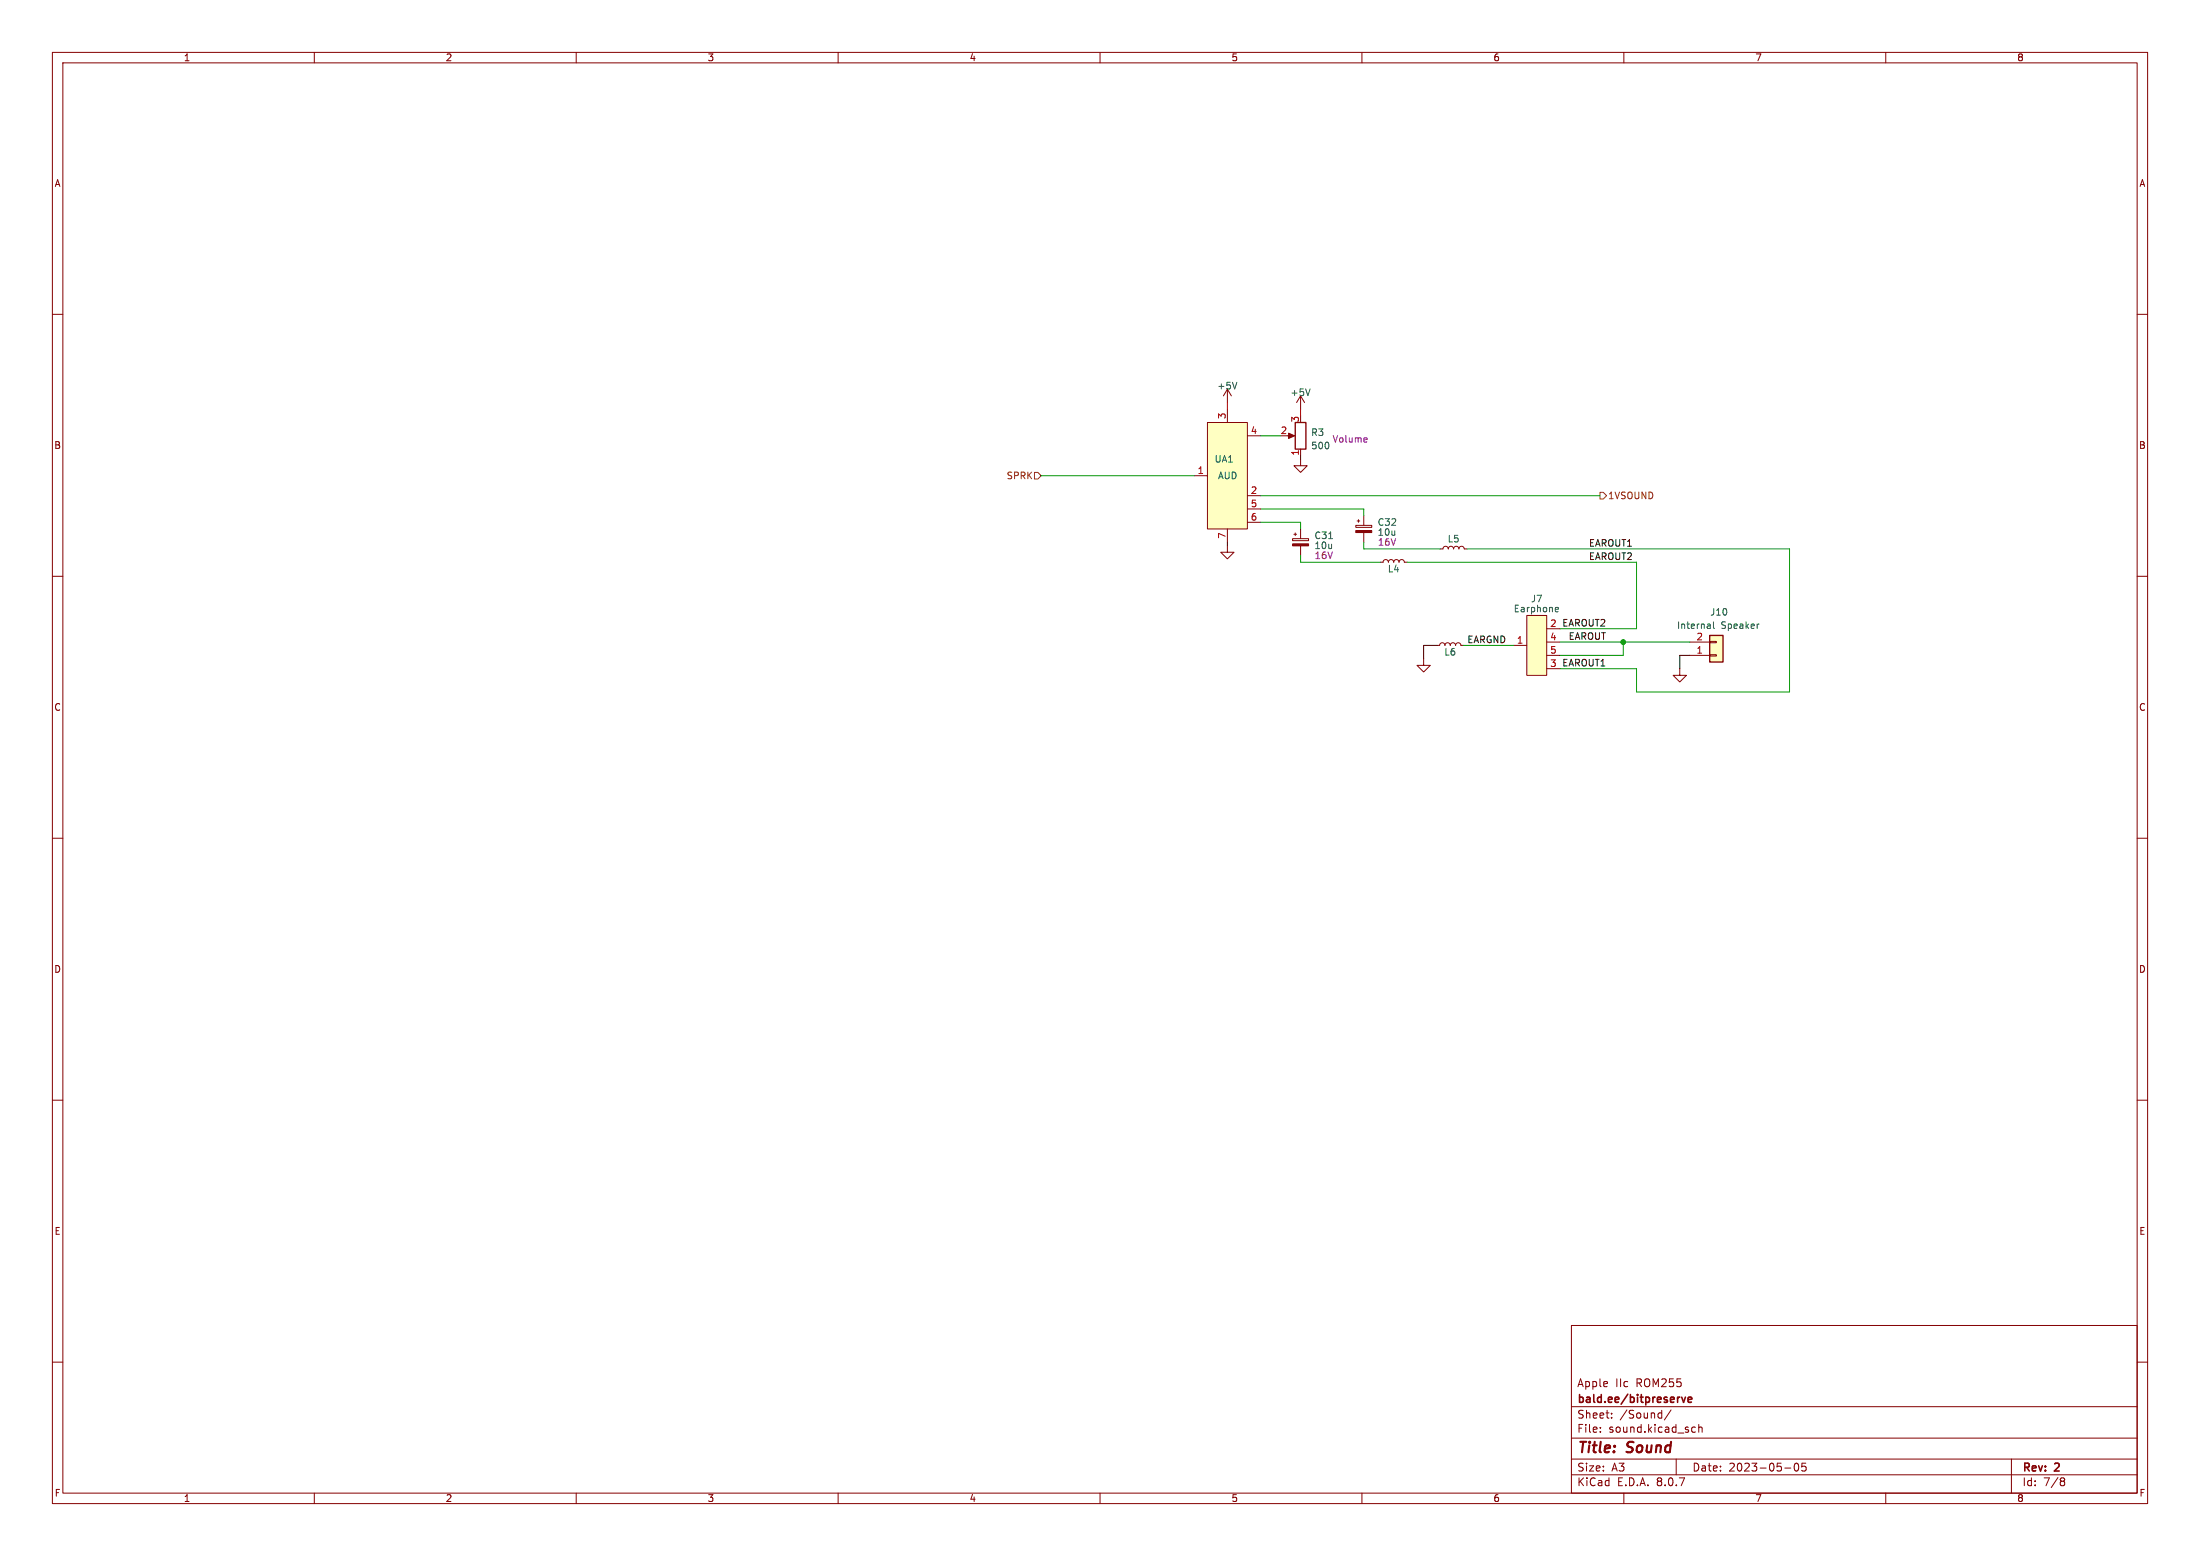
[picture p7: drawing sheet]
<svg xmlns="http://www.w3.org/2000/svg" width="420mm" height="297mm" viewBox="0 0 420 297" stroke-linecap="round" stroke-linejoin="round" font-family="sans-serif">
<g fill="none" stroke="#840000" stroke-width=".19">
<path d="M10 10h400v277h-400zM12 12h396v273h-396zM60 10v2M110 10v2M160 10v2M210 10v2M260 10v2M310 10v2M360 10v2M10 60h2M408 60h2M10 110h2"/>
<path d="M275 104.8h.5l.1-.4 .4-.1 .3 .1 .2 .4 .1-.4 .4-.1 .3 .1 .2 .4 .1-.4 .4-.1 .4 .1 .1 .4 .2-.4 .3-.1 .4 .1 .1 .4h.5M408 110h2M10 160h2M408 160h2M10 210h2M408 210h2M300 253h108v32h-108zM10 260h2M300 278.5h108M300 274.5h108M300 268.5h108M305.5 273.2v.2"/>
<path d="M305.5 272.5v.1M307.7 270.5v.2M307.7 269.8v.1M317.1 269.7l.1 .1M317.2 269.2v1.5M317.2 270.6l-.1 .1M319 269.1l-1.3 1.9M320 278.5v3M323.1 273.3h.6M323.1 272.5h.6M324.3 272.5l.2-.1 .4 .1v.9M324.3 271.9v1.5"/>
<path d="M342.7 279.4l.2-.1a.8 .8 0 0 1 .5 .7 .8 .8 0 0 1-.5 .8l-.2-.2-.2-.4zM344.7 279.3h-.7l-.1 .7 .3-.1h.5l.1 .2-.1 .5-.2 .2-.6-.2M384 278.5v6.5M408 260h2M60 285v2M110 285v2M160 285v2M210 285v2M260 285v2M300 281.5h108M310 285v2M340.7 280.2h1.2"/>
<path d="M360 285v2M393.6 282.1l.4 .1 .2 .2-.3 .3M393.6 282.7h.3M393.9 282.7l.2 .2 .1 .4-.2 .2-.4 .1"/>
</g>
<path d="M321 266.7l.4 1 .4-1M322.3 267.2l.7-.2-.1-.2-.4-.1-.2 .2v.7h.6" fill="none" stroke="#840000" stroke-width=".3"/>
<path d="M230.5 80.6h7.6v20.4h-7.6z" fill="#ffffc2"/>
<path d="M234.3 78.1v2.5M228 90.8h2.5M230.5 80.6h7.6v20.4h-7.6zM238.1 94.6h2.6M238.1 83.2h2.6M238.1 97.2h2.6M238.1 99.7h2.6M234.3 101v2.5M271.8 125.7v1.3h1.2l-1.2 1.3-1.3-1.3h1.3" fill="none" stroke="#840000" stroke-width=".19"/>
<path d="M291.5 117.5h3.8v11.4h-3.8z" fill="#ffffc2"/>
<path d="M291.5 117.5h3.8v11.4h-3.8zM288.9 123.2h2.6M295.3 120h2.5M295.3 127.6h2.5M295.3 122.6h2.5M295.3 125.1h2.5" fill="none" stroke="#840000" stroke-width=".19"/>
<path d="M297.1 115.9l.4 .1v.2l-.6 .2M297.5 116.7l-.4 .1" fill="none" stroke="#006464" stroke-width=".19"/>
<path d="M326.4 121.3h2.5v5.1h-2.5z" fill="#ffffc2"/>
<g fill="none" stroke="#840000" stroke-width=".19">
<path d="M234.3 74.3l-.7 1.3M234.3 74.3v2.5M234.3 74.3l.8 1.3M248.3 75.6v2.5M248.3 75.6l-.8 1.2M248.3 75.6l.7 1.2M245.7 83.2h1.1M248.3 87.6v1.3h1.3l-1.3 1.3-1.3-1.3h1.3M248.3 85.7v1.3M259.1 99.4h.5M259.3 99.2v.5M260.3 98.4v1.9"/>
<path d="M234.3 104.1v1.3h1.3l-1.3 1.3-1.3-1.3h1.3M246.8 102.8h3v.4h-3zM247 102h.5M247.3 101.7v.5M248.3 101v1.8M248.3 104.2v1.8M258.8 100.3h3.1v.4h-3.1zM260.3 101.7v1.8M263.5 107.3h.5l.2-.3 .3-.2 .4 .2 .1 .3 .2-.3 .4-.2 .3 .2 .2 .3 .1-.3 .4-.2 .3 .2 .2 .3 .1-.3 .4-.2 .3 .2 .2 .3h.5M274.3 123.2h.5l.2-.4 .3-.1 .4 .1 .1 .4 .2-.4 .3-.1 .4 .1 .2 .4 .1-.4 .4-.1 .3 .1 .2 .4 .1-.4 .4-.1 .3 .1 .2 .4h.5M320.7 127.6v1.3h1.2l-1.2 1.3-1.3-1.3h1.3M322.6 125.1h3.8"/>
<path d="M322.6 122.6h3.8M326.4 122.4h1.3v.3h-1.3zM326.4 125h1.3v.2h-1.3z"/>
</g>
<path d="M247.3 80.6h2v5.1h-2zM326.4 121.3h2.5v5.1h-2.5z" fill="none" stroke="#840000" stroke-width=".25"/>
<path d="M236.1 73l-.4 1.2M250.1 74.2l-.4 1.3M253.7 102.8h.7M326.4 119.2l.1 .8M326.5 119.9l-.1 .1M326.5 119.4l-.1 .1M327.1 118.7v1.1l.2 .2M335.7 119.1h.1" fill="none" stroke="#006464" stroke-width=".19"/>
<g fill="#840000" stroke="#840000" stroke-width=".19">
<path d="M258.8 101.3h3.1v.4h-3.1z"/>
<path d="M246.8 103.8h3v.4h-3z"/>
<path d="M246 82.7l1.1 .5-1.1 .5z"/>
</g>
<path d="M260.8 83.6l.2 .3-.6 .1M260.9 84.3l-.1 .1" fill="none" stroke="#840084" stroke-width=".19"/>
<path d="M197.5 90.2h.6l.7 .6-.7 .6h-.6zM305.4 94h.7l.6 .6-.6 .7h-.7z" fill="none" stroke="#725600" stroke-width=".19"/>
<path d="M248.3 87v.6M234.3 103.5v.6M274.3 123.2h-2.5v2.5M322.6 125.1h-1.9v2.5" fill="none" stroke="#000" stroke-width=".19"/>
<path d="M198.8 90.8h29.2M240.7 94.6h64.7M240.7 99.7h7.6v1.3M240.7 97.2h19.6v1.2M240.7 83.2h3.8M248.3 106v1.3h15.2M260.3 103.5v1.3h14.7M268.6 107.3h43.8v12.7h-14.6M280 104.8h61.6v27.3h-29.2v-4.5h-14.6M279.4 123.2h9.5M297.8 122.6h24.8M309.9 122.6v2.5h-12.1" fill="none" stroke="#009600" stroke-width=".19"/>
<path d="M234.3 76.8v1.3M248.3 78.1v1.3" fill="none" stroke="#c20000" stroke-width=".19"/>
<circle cx="309.9" cy="122.6" r=".46" fill="#009600" stroke="#009600" stroke-width=".19"/>
<g font-size="2.8" fill="#840000">
<text x="301" y="277.9">Title:</text>
<text x="310.6" y="277.9">Sound</text>
</g>
<g font-size="2.1" fill="#840000">
<text x="301" y="268.2">bald.ee/bitpreserve</text>
<text x="301" y="265">Apple</text>
<text x="308.4" y="265">IIc</text>
<text x="312.4" y="265">ROM255</text>
<text x="301" y="273.7">File:</text>
<text x="301" y="271">Sheet:</text>
<text x="307.1" y="273.7">sound.kicad_sch</text>
<text x="309.2" y="271">/Sound/</text>
<text x="301" y="281.1">Size:</text>
<text x="307.6" y="281.1">A3</text>
<text x="323" y="281.1">Date:</text>
<text x="330" y="281.1">2023-05-05</text>
<text x="386" y="281.3">Rev:</text>
<text x="392.4" y="281.3">2</text>
<text x="301" y="283.9">KiCad</text>
<text x="308.7" y="283.9">E.D.A.</text>
<text x="316.3" y="283.9">8.0.7</text>
<text x="386" y="283.9">Id:</text>
<text x="390.1" y="283.9">7/8</text>
</g>
<g font-size="1.8" fill="#840000">
<text x="35" y="11.9">1</text>
<text x="85" y="11.9">2</text>
<text x="135" y="11.9">3</text>
<text x="185" y="11.9">4</text>
<text x="235" y="11.9">5</text>
<text x="285" y="11.9">6</text>
<text x="335" y="11.9">7</text>
<text x="385" y="11.9">8</text>
<text x="10.3" y="35.9">A</text>
<text x="408.3" y="35.9">A</text>
<text x="10.3" y="85.9">B</text>
<text x="408.2" y="85.9">B</text>
<text x="10.3" y="135.9">C</text>
<text x="408.2" y="135.9">C</text>
<text x="10.3" y="185.9">D</text>
<text x="408.2" y="185.9">D</text>
<text x="10.3" y="235.9">E</text>
<text x="408.3" y="235.9">E</text>
<text x="10.3" y="285.9">F</text>
<text x="35" y="286.9">1</text>
<text x="85" y="286.9">2</text>
<text x="135" y="286.9">3</text>
<text x="185" y="286.9">4</text>
<text x="235" y="286.9">5</text>
<text x="285" y="286.9">6</text>
<text x="335" y="286.9">7</text>
<text x="385" y="286.9">8</text>
<text x="408.3" y="285.9">F</text>
</g>
<g font-size="1.8" fill="#006464">
<text x="232.3" y="74.5">+5V</text>
<text x="246.2" y="75.8">+5V</text>
<text x="250.2" y="83.4">R3</text>
<text x="231.8" y="88.5">UA1</text>
<text x="250.2" y="86">500</text>
<text x="232.4" y="91.7">AUD</text>
<text x="262.9" y="100.6">C32</text>
<text x="250.8" y="103.1">C31</text>
<text x="276.3" y="103.7">L5</text>
<text x="264.8" y="109.4">L4</text>
<text x="288.9" y="117.1">Earphone</text>
<text x="292.2" y="115.2">J7</text>
<text x="326.4" y="117.7">J10</text>
<text x="275.6" y="125.3">L6</text>
<text x="320" y="120.2">Internal</text>
<text x="328.5" y="120.2">Speaker</text>
</g>
<g font-size="1.8" fill="#a90000">
<text x="234.1" y="80.1" transform="rotate(-90 234.1 80.1)">3</text>
<text x="238.7" y="82.9">4</text>
<text x="244.4" y="82.9">2</text>
<text x="248" y="80.7" transform="rotate(-90 248 80.7)">3</text>
<text x="248" y="87.1" transform="rotate(-90 248 87.1)">1</text>
<text x="228.5" y="90.6">1</text>
<text x="238.7" y="94.4">2</text>
<text x="238.7" y="96.9">5</text>
<text x="238.7" y="99.4">6</text>
<text x="234.1" y="102.9" transform="rotate(-90 234.1 102.9)">7</text>
<text x="295.8" y="119.8">2</text>
<text x="289.5" y="122.9">1</text>
<text x="295.8" y="122.3">4</text>
<text x="295.8" y="124.8">5</text>
<text x="323.8" y="124.8">1</text>
<text x="323.8" y="122.3">2</text>
<text x="295.8" y="127.4">3</text>
</g>
<g font-size="1.8" fill="#840084">
<text x="254.3" y="84.7">Volume</text>
<text x="250.8" y="105">10u</text>
<text x="250.9" y="106.9">16V</text>
<text x="262.9" y="102.5">10u</text>
<text x="262.9" y="104.4">16V</text>
</g>
<g font-size="1.8" fill="#725600">
<text x="192.1" y="91.7">SPRK</text>
<text x="306.9" y="95.5">1VSOUND</text>
</g>
<g font-size="1.8" fill="#0f0f0f">
<text x="303.2" y="104.4">EAROUT1</text>
<text x="303.2" y="107">EAROUT2</text>
<text x="298.2" y="119.7">EAROUT2</text>
<text x="280" y="122.8">EARGND</text>
<text x="299.4" y="122.2">EAROUT</text>
<text x="298.2" y="127.3">EAROUT1</text>
</g>
</svg>
